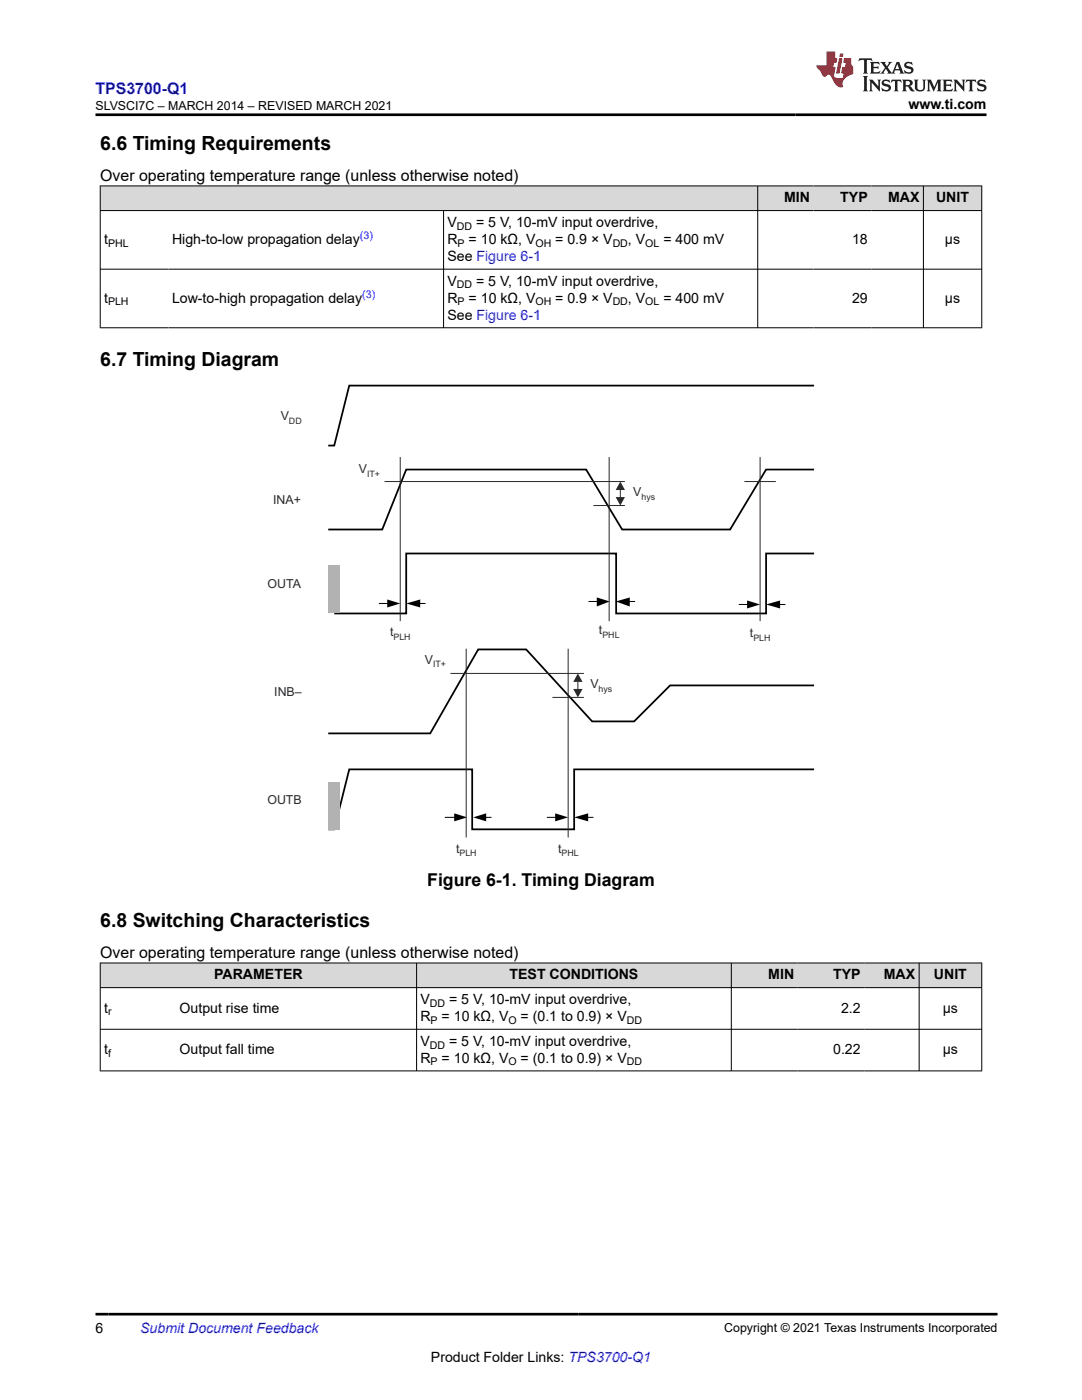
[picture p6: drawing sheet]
<svg xmlns="http://www.w3.org/2000/svg" width="216mm" height="279mm" viewBox="0 0 216 279" stroke-linecap="round" stroke-linejoin="round" font-family="sans-serif">
<g fill="#d8d8d8">
<path d="M20 37.1h175.9v4.9h-175.9z" fill-rule="evenodd"/>
<path d="M20.1 37.2h131v4.8h-131z" fill-rule="evenodd"/>
<path d="M151.3 37.2h11v4.8h-11z" fill-rule="evenodd"/>
<path d="M162.3 37.2h11.6v4.8h-11.6z" fill-rule="evenodd"/>
<path d="M173.9 37.2h10.3v4.8h-10.3z" fill-rule="evenodd"/>
<path d="M184.3 37.2h11.5v4.8h-11.5z" fill-rule="evenodd"/>
</g>
<g fill="none" stroke="#000" stroke-width=".2">
<path d="M19.9 37.1h176.1M20 37v28.5M151.2 37v28.5M184.3 37v28.5M195.9 37v28.5M19.9 42h176.1M19.9 53.7h176.1M88.5 42v23.5M19.9 65.4h176.1M75.7 120.4h1.8M83.4 120.4h1.4M117.5 120h1.8"/>
<path d="M125.3 120h1.4M147.5 120.6h1.8M155.3 120.6h1.4M88.8 163.1h2M96.8 163.1h1.2M109.2 163.1h1.8M117 163.1h1.4"/>
</g>
<path d="M162.4 77h-92.7l-3 11.9h-1.2M162.4 93.7h-9.5l-7.2 12h-21.6l-7.1-12h-35.9l-4.8 12h-10.8M162.4 110.5h-9.5v11.9h-30v-11.9h-41.8v11.9h-14.4M162.4 136.8h-28.7l-7.2 7.2h-8.3l-13.2-14.4h-9.6l-9.6 16.8h-20.3M162.4 153.5h-47.8v12h-20.4v-12h-24.5l-3 12h-1.2" fill="none" stroke="#000" stroke-width=".35"/>
<path d="M77.3 119.6l2.6 .8-2.6 .8zM119.1 119.2l2.6 .8-2.6 1zM149.1 119.8l2.6 .8-2.6 .8zM81.1 120.4l2.7-.8v1.6zM122.9 120l2.8-.8v1.8zM152.9 120.6l2.8-.8v1.6zM90.6 162.3l2.6 .8-2.6 .8zM94.4 163.1l2.6-.8v1.6zM110.8 162.3l2.6 .8-2.6 .8zM114.6 163.1l2.8-.8v1.6z" fill="#000"/>
<g fill="#b2b2b2">
<path d="M65.5 156.1h2.4v9.6h-2.4z" fill-rule="evenodd"/>
<path d="M65.5 112.9h2.4v9.5h-2.4z" fill-rule="evenodd"/>
</g>
<path d="M76.7 96.1h48M79.9 91.2v32.8M121.5 91.2v32.8M123.8 97.6v1.7M148.5 96.1h6.3M151.7 91.2v32.8M118.4 100.9h6.3M89.9 134.4h26.6M93 129.5v37.6M110.2 139.2h6.3M113.4 129.5v37.6" fill="none" stroke="#2b292a" stroke-width=".2"/>
<g fill="#2b292a">
<path d="M122.8 99.2h1.9l-.9 1.7z"/>
<path d="M123.8 96.1l.9 1.7h-1.9z"/>
</g>
<path d="M115.3 135.9v1.7" fill="none" stroke="#2b292a" stroke-width=".2"/>
<g fill="#2b292a">
<path d="M114.4 137.5h1.8l-.9 1.7z"/>
<path d="M115.3 134.4l.9 1.7h-1.8z"/>
</g>
<g fill="#d8d8d8">
<path d="M20 192.2h175.9v4.9h-175.9z" fill-rule="evenodd"/>
<path d="M20.1 192.2h63v4.8h-63z" fill-rule="evenodd"/>
<path d="M83.2 192.2h62.7v4.8h-62.7z" fill-rule="evenodd"/>
<path d="M146 192.2h13.2v4.8h-13.2z" fill-rule="evenodd"/>
<path d="M159.2 192.2h13.2v4.8h-13.2z" fill-rule="evenodd"/>
<path d="M172.4 192.2h10.9v4.8h-10.9z" fill-rule="evenodd"/>
<path d="M183.5 192.2h12.3v4.8h-12.3z" fill-rule="evenodd"/>
</g>
<path d="M19.9 192.2h176.1M19.9 197.1h176.1M20 192.1v21.7M83.1 192.1v21.7M145.9 192.1v21.7M183.4 192.1v21.7M195.9 192.1v21.7M19.9 205.4h176.1M19.9 213.7h176.1" fill="none" stroke="#000" stroke-width=".2"/>
<path d="M171.5 11.6l-.2 .6 .5-.2h.6v.1v2.2l-.2 .4h1l-.2-.4v-2.2v-.1h.5l.6 .2-.2-.6zM173.6 12.4l.2 .3v1.6l-.2 .4h1.9l.1-.6a1.08 1.08 0 0 1-1.3 .2v-.7h.6l.4 .2v-.7l-.4 .2h-.6v-.5l.2-.2a1 1 0 0 1 1 .3l-.1-.5zM175.7 12.4l.9 1.1-1 1.2h.9l-.2-.2 .5-.8 .4 .8-.2 .2h1.6l-.2-.2 .2-.5h.9l.1 .5-.1 .2h.9l-.2-.4-.8-1.9h-.5l-.9 2.1-.9-1.1 .9-1h-.8l.2 .2-.4 .6-.4-.6 .2-.2zM179 12.8l.4 1h-.7zM180.7 12.5a.65 .65 0 0 0-.2 .7 .65 .65 0 0 0 .6 .5l.6 .1 .1 .3a.79 .79 0 0 1-.7 .4 .79 .79 0 0 1-.7-.5l.1 .7 .2-.1a.93 .93 0 0 0 1.1 0 .93 .93 0 0 0 .4-.9 1.46 1.46 0 0 0-1.2-.6l-.1-.3a1.09 1.09 0 0 1 1.2 .2l-.2-.6-.1 .1-.5-.2zM172.2 15.2l.2 .4v2.2l-.2 .4h1l-.2-.4v-2.2l.2-.4zM173.4 15.9l.2 .4v1.5l-.2 .4h.8l-.3-.4 .1-1.3 1.6 1.8v-2l.2-.4h-.7l.1 .2 .1 1.1-1.2-1.3zM176.2 16a.65 .65 0 0 0-.2 .8 .65 .65 0 0 0 .6 .4l.6 .2 .1 .2a.79 .79 0 0 1-.7 .4 .79 .79 0 0 1-.7-.5l.1 .7 .2-.1a.93 .93 0 0 0 1.1 .1 .93 .93 0 0 0 .4-1 1.46 1.46 0 0 0-1.2-.5l-.1-.4a1.09 1.09 0 0 1 1.2 .2l-.1-.6-.2 .1-.5-.1zM177.9 15.9l-.1 .6a.63 .63 0 0 1 .8-.3v1.6l-.3 .4h1l-.2-.4v-1.6a.66 .66 0 0 1 .8 .3l-.1-.6zM180 15.9l.2 .4v1.5l-.2 .4h1l-.2-.2-.1-.7h.5l.1 .2a.79 .79 0 0 0 1.2 .6l-1-.9a.61 .61 0 0 0 .6-.6 .61 .61 0 0 0-.5-.7zM180.8 16.2h.1a.47 .47 0 0 1 .5 .1 .47 .47 0 0 1 .1 .5l-.1 .1-.7 .1zM182.3 15.9l.2 .2a2.27 2.27 0 0 0 .4 2 1.04 1.04 0 0 0 1.7-.7v-1.3l.2-.2h-.8l.2 .4v1.1a.6 .6 0 0 1-.6 .6 .6 .6 0 0 1-.6-.6v-1.1l.3-.4zM184.9 15.9l.2 .4v1.5l-.2 .4h.8l-.3-.4v-1.4l.9 1.9 .9-1.9v1.4l-.3 .4h1l-.2-.4v-1.5l.2-.4h-.8l-.7 1.5-.6-1.5zM188.1 15.9l.2 .4v1.5l-.2 .4h1.9l.1-.6a1.09 1.09 0 0 1-1.3 .2v-.7h.6l.4 .2v-.6l-.4 .2h-.6v-.6l.2-.1a1.01 1.01 0 0 1 1 .3l-.1-.6zM190.2 15.9l.3 .4v1.5l-.3 .4h.8l-.2-.4v-1.3l1.6 1.8v-2l.2-.4h-.7l.2 .2v1.1l-1.2-1.3zM192.8 15.9l-.1 .6a.63 .63 0 0 1 .8-.3v1.6l-.3 .4h1l-.2-.4v-1.6a.66 .66 0 0 1 .8 .3l-.1-.6zM195.2 16a.65 .65 0 0 0-.2 .8 .65 .65 0 0 0 .6 .4l.6 .2 .2 .2a.79 .79 0 0 1-.7 .4 .79 .79 0 0 1-.7-.5l.1 .7 .2-.1a.93 .93 0 0 0 1 .1 .93 .93 0 0 0 .5-1 1.46 1.46 0 0 0-1.3-.5v-.4a1.09 1.09 0 0 1 1.2 .2l-.2-.6-.2 .1-.5-.1z" fill="#231f20"/>
<path d="M164.9 10.3v2.7h-2l.1 .4 .8 1a.95 .95 0 0 0 1 .9 .59 .59 0 0 1 .5-.4 .59 .59 0 0 1 .5 .3l.4 .8a1.59 1.59 0 0 0 2.1 1.4 1.61 1.61 0 0 1 1-2.3l1-.3-.1-1.5a1.59 1.59 0 0 1-.3-1.7h-1.5l-.2 .9h.6l-.2 .9h-.5l-.2 .9v.3l.4 .1-.1 .9h-.7a.73 .73 0 0 1-1-.7l.3-1.5h-.5l.1-.9h.5l.2-.9h-.5v-1.3zM167.4 11.6l-.6 3.1h.7l.6-3.1zM167.6 10.7l-.1 .6h.7l.1-.6z" fill="#ed1c24"/>
<path d="M19 22.9h177.8M19 262.3h180" fill="none" stroke="#000" stroke-width=".53"/>
<g font-size="3.9">
<text x="20" y="29.9">6.6 Timing Requirements</text>
<text x="20" y="73.1">6.7 Timing Diagram</text>
<text x="20" y="185">6.8 Switching Characteristics</text>
</g>
<text font-size="3.5" x="85.2" y="176.9">Figure 6-1. Timing Diagram</text>
<text font-size="3.2" fill="#00f" x="19" y="18.7">TPS3700-Q1</text>
<g font-size="3.2">
<text x="20" y="36.1">Over operating temperature range (unless otherwise noted)</text>
<text x="20" y="191.1">Over operating temperature range (unless otherwise noted)</text>
</g>
<g font-size="2.8">
<text x="181.3" y="21.8">www.ti.com</text>
<text x="156.4" y="40.4">MIN</text>
<text x="167.7" y="40.4">TYP</text>
<text x="177.2" y="40.4">MAX</text>
<text x="186.8" y="40.4">UNIT</text>
<text x="89.3" y="45.3">V</text>
<text x="95" y="45.3">= 5 V, 10-mV input overdrive,</text>
<text x="20.8" y="48.7">t</text>
<text x="34.3" y="48.7">High-to-low propagation delay</text>
<text x="89.3" y="48.7">R</text>
<text x="89.3" y="52.1">See Figure 6-1</text>
<text x="93.5" y="48.7">= 10 kΩ, V</text>
<text x="110.8" y="48.7">= 0.9 × V</text>
<text x="125.3" y="48.7">, V</text>
<text x="132.4" y="48.7">= 400 mV</text>
<text x="170" y="48.7">18</text>
<text x="188.6" y="48.7">µs</text>
<text x="89.3" y="57">V</text>
<text x="95" y="57">= 5 V, 10-mV input overdrive,</text>
<text x="20.8" y="60.4">t</text>
<text x="34.3" y="60.4">Low-to-high propagation delay</text>
<text x="89.3" y="60.4">R</text>
<text x="89.3" y="63.8">See Figure 6-1</text>
<text x="93.5" y="60.4">= 10 kΩ, V</text>
<text x="110.8" y="60.4">= 0.9 × V</text>
<text x="125.3" y="60.4">, V</text>
<text x="132.4" y="60.4">= 400 mV</text>
<text x="170" y="60.4">29</text>
<text x="188.6" y="60.4">µs</text>
<text x="42.7" y="195.5">PARAMETER</text>
<text x="101.7" y="195.5">TEST CONDITIONS</text>
<text x="153.3" y="195.5">MIN</text>
<text x="166.3" y="195.5">TYP</text>
<text x="176.4" y="195.5">MAX</text>
<text x="186.4" y="195.5">UNIT</text>
<text x="20.8" y="202.1">t</text>
<text x="35.8" y="202.1">Output rise time</text>
<text x="83.9" y="200.4">V</text>
<text x="83.9" y="203.8">R</text>
<text x="88.1" y="203.8">= 10 kΩ, V</text>
<text x="89.6" y="200.4">= 5 V, 10-mV input overdrive,</text>
<text x="103.9" y="203.8">= (0.1 to 0.9) × V</text>
<text x="167.8" y="202.1">2.2</text>
<text x="188.1" y="202.1">µs</text>
<text x="83.9" y="208.7">V</text>
<text x="89.6" y="208.7">= 5 V, 10-mV input overdrive,</text>
<text x="20.8" y="210.4">t</text>
<text x="35.8" y="210.4">Output fall time</text>
<text x="83.9" y="212.1">R</text>
<text x="88.1" y="212.1">= 10 kΩ, V</text>
<text x="103.9" y="212.1">= (0.1 to 0.9) × V</text>
<text x="166.2" y="210.4">0.22</text>
<text x="188.1" y="210.4">µs</text>
<text x="19" y="266.1">6</text>
<text x="86" y="271.7">Product Folder Links: TPS3700-Q1</text>
</g>
<text font-size="2.8" fill="#00f" x="28" y="266.1">Submit Document Feedback</text>
<g font-size="2.5">
<text x="19.1" y="21.9">SLVSCI7C – MARCH 2014 – REVISED MARCH 2021</text>
<text x="144.5" y="265.8">Copyright © 2021 Texas Instruments Incorporated</text>
</g>
<g font-size="2.5" fill="#2b292a">
<text x="56" y="83.8">V</text>
<text x="71.6" y="94.5">V</text>
<text x="54.5" y="100.6">INA+</text>
<text x="126.3" y="99">V</text>
<text x="53.4" y="117.3">OUTA</text>
<text x="77.8" y="127">t</text>
<text x="119.5" y="126.6">t</text>
<text x="149.6" y="127.2">t</text>
<text x="84.8" y="132.5">V</text>
<text x="117.8" y="137.3">V</text>
<text x="54.7" y="138.9">INB–</text>
<text x="53.4" y="160.4">OUTB</text>
<text x="91" y="170.2">t</text>
<text x="111.3" y="170.2">t</text>
</g>
<g font-size="2.1" fill="#00f">
<text x="71.8" y="47.7">(3)</text>
<text x="72.3" y="59.4">(3)</text>
</g>
<g font-size="2.1">
<text x="91.2" y="45.9">DD</text>
<text x="21.6" y="49.2">PHL</text>
<text x="91.3" y="49.2">P</text>
<text x="106.8" y="49.2">OH</text>
<text x="122.3" y="49.2">DD</text>
<text x="128.8" y="49.2">OL</text>
<text x="91.2" y="57.6">DD</text>
<text x="21.6" y="60.9">PLH</text>
<text x="91.3" y="60.9">P</text>
<text x="106.8" y="60.9">OH</text>
<text x="122.3" y="60.9">DD</text>
<text x="128.8" y="60.9">OL</text>
<text x="21.6" y="202.6">r</text>
<text x="85.8" y="200.9">DD</text>
<text x="85.8" y="209.3">DD</text>
<text x="85.9" y="204.3">P</text>
<text x="101.5" y="204.3">O</text>
<text x="125.1" y="204.3">DD</text>
<text x="21.6" y="210.9">f</text>
<text x="85.9" y="212.6">P</text>
<text x="101.5" y="212.6">O</text>
<text x="125.1" y="212.6">DD</text>
</g>
<g font-size="1.8" fill="#2b292a">
<text x="57.7" y="84.5">DD</text>
<text x="73.2" y="95.2">IT+</text>
<text x="128" y="99.7">hys</text>
<text x="78.5" y="127.7">PLH</text>
<text x="120.2" y="127.3">PHL</text>
<text x="150.3" y="127.9">PLH</text>
<text x="86.4" y="133.2">IT+</text>
<text x="119.5" y="138">hys</text>
<text x="91.7" y="170.9">PLH</text>
<text x="112" y="170.9">PHL</text>
</g>
</svg>
